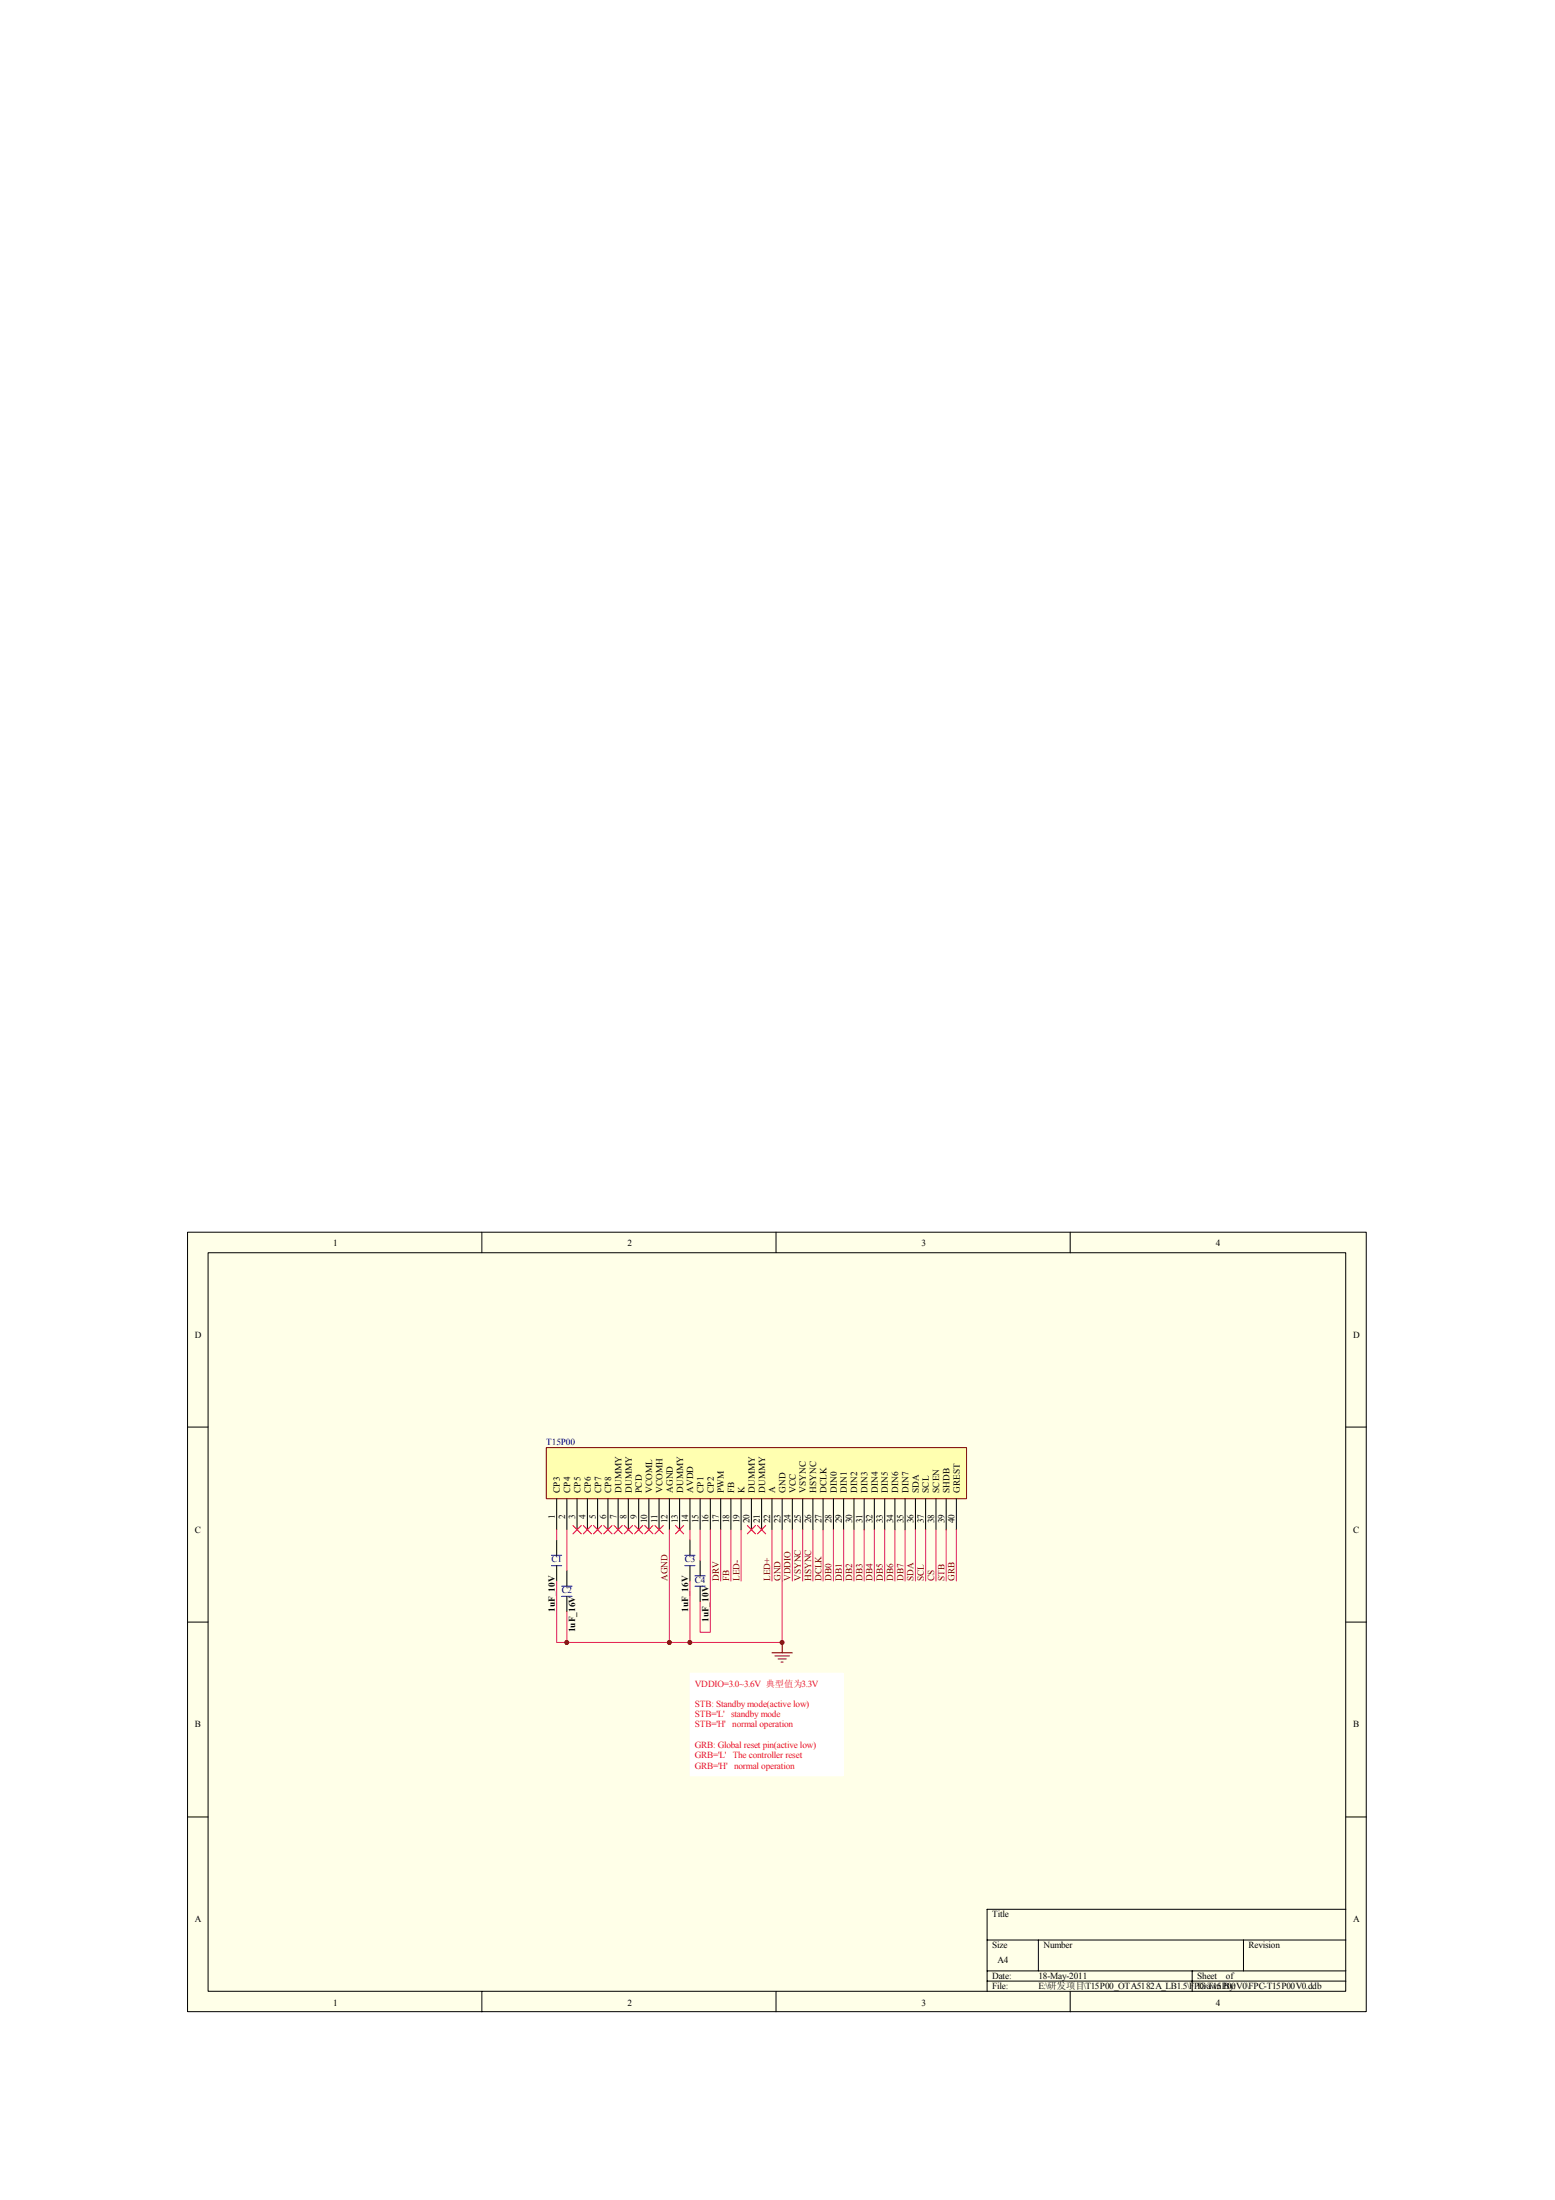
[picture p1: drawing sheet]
<svg xmlns="http://www.w3.org/2000/svg" width="210mm" height="297mm" viewBox="0 0 210 297" stroke-linecap="round" stroke-linejoin="round" font-family="sans-serif">
<path d="M25.3 166.4h159.1v105.2h-159.1z" fill="#ffffe8"/>
<g fill="none" stroke="#000" stroke-width=".13">
<path d="M25.3 166.4h159.1v105.2h-159.1zM28.1 169.1h153.6v99.8h-153.6zM65 166.4v2.7M104.8 166.4v2.7M144.5 166.4v2.7M25.3 192.7h2.8M181.7 192.7h2.7M25.3 219h2.8M181.7 219h2.7M25.3 245.3h2.8M181.7 245.3h2.7M181.7 257.8h-48.5v11.1"/>
<path d="M65 268.9v2.7M104.8 268.9v2.7M133.2 261.9h48.5M133.2 266.1h48.5M133.2 267.5h48.5M140.2 261.9v4.2M144.5 268.9v2.7M160.9 266.1v2.8M167.9 261.9v4.2"/>
</g>
<path d="M73.8 195.5h56.7v6.9h-56.7z" fill="#ffffb0"/>
<path d="M73.7 195.5h56.8v6.9h-56.8z" fill="none" stroke="#800000" stroke-width=".13"/>
<g fill="none" stroke="#000" stroke-width=".14">
<path d="M75.1 202.4v4.1M75.1 207.9v2.1M75.1 211.4v2.1M76.5 202.4v4.1M76.5 212.1v2.1M76.5 215.5v2.1M77.9 202.4v4.1M79.3 202.4v4.1M80.7 202.4v4.1M82.1 202.4v4.1M83.4 202.4v4.1M84.8 202.4v4.1"/>
<path d="M86.2 202.4v4.1M87.6 202.4v4.1M89 202.4v4.1M90.4 202.4v4.1M91.7 202.4v4.1M93.1 202.4v4.1M93.1 207.9v2.1M93.1 211.4v2.1M94.5 202.4v4.1M94.5 210.7v2.1M94.5 214.2v2M95.9 202.4v4.1"/>
<path d="M97.3 202.4v4.1M98.7 202.4v4.1M100 202.4v4.1M101.4 202.4v4.1M102.8 202.4v4.1M104.2 202.4v4.1M105.6 202.4v4.1M107 202.4v4.1M108.4 202.4v4.1M109.7 202.4v4.1M111.1 202.4v4.1M112.5 202.4v4.1"/>
<path d="M113.9 202.4v4.1M115.3 202.4v4.1M116.6 202.4v4.1M118 202.4v4.1M119.4 202.4v4.1M120.8 202.4v4.1M122.2 202.4v4.1M123.6 202.4v4.1M124.9 202.4v4.1M126.3 202.4v4.1M127.7 202.4v4.1M129.1 202.4v4.1"/>
</g>
<g fill="none" stroke="#da2467" stroke-width=".14">
<path d="M75.1 213.5v8.3h1.4M75.1 206.5v1.4M76.5 217.6v4.2h16.6M76.5 206.5v5.6M90.4 206.5v15.3M93.1 206.5v1.4M94.5 206.5v4.2M95.9 206.5v13.9h-1.4v-4.2M97.3 206.5v7M98.7 206.5v7M100 206.5v7M104.2 206.5v7"/>
<path d="M105.6 206.5v15.3h-12.5v-8.3M107 206.5v7M108.4 206.5v7M109.7 206.5v7M111.1 206.5v7M112.5 206.5v7M113.9 206.5v7M115.3 206.5v7M116.6 206.5v7M118 206.5v7M119.4 206.5v7M120.8 206.5v7"/>
<path d="M122.2 206.5v7M123.6 206.5v7M124.9 206.5v7M126.3 206.5v7M127.7 206.5v7M129.1 206.5v7"/>
</g>
<g fill="none" stroke="#f00" stroke-width=".13">
<path d="M77.3 206l1.2 1.1M78.5 206l-1.2 1.1M78.7 206l1.1 1.1M79.8 206l-1.1 1.1M80.1 206l1.1 1.1M81.2 206l-1.1 1.1M81.5 206l1.1 1.1M82.6 206l-1.1 1.1M82.9 206l1.1 1.1M84 206l-1.1 1.1M84.3 206l1.1 1.1M85.4 206l-1.1 1.1"/>
<path d="M85.7 206l1.1 1.1M86.8 206l-1.1 1.1M87 206l1.1 1.1M88.1 206l-1.1 1.1M88.4 206l1.1 1.1M89.5 206l-1.1 1.1M91.2 206l1.1 1.1M92.3 206l-1.1 1.1M100.9 206l1.1 1.1M102 206l-1.1 1.1M102.3 206l1.1 1.1M103.4 206l-1.1 1.1"/>
</g>
<path d="M74.4 211.4h1.4M74.4 210h1.4M75.8 215.5h1.4M75.8 214.2h1.4M92.4 211.4h1.4M92.4 210h1.4M93.8 214.2h1.4M93.8 212.8h1.4" fill="none" stroke="#0000bf" stroke-width=".14"/>
<path d="M104.2 223.2h2.8M104.6 223.6h2M105 224h1.1M105.4 224.4h.3M105.6 221.8v1.4" fill="none" stroke="#800000" stroke-width=".14"/>
<path d="M93.2 226h20.7v13.8h-20.7z" fill="#fff"/>
<path d="M93.1 225.9h20.8v13.9h-20.8z" fill="none" stroke="#fff" stroke-width=".13"/>
<g fill="#800000" stroke="#800000" stroke-width=".13">
<circle cx="93.1" cy="221.8" r=".27"/>
<circle cx="105.6" cy="221.8" r=".27"/>
<circle cx="76.5" cy="221.8" r=".27"/>
<circle cx="90.3" cy="221.8" r=".27"/>
</g>
<g font-size="1.3">
<text x="45" y="168.3">1</text>
<text x="84.7" y="168.3">2</text>
<text x="124.4" y="168.3">3</text>
<text x="164.1" y="168.3">4</text>
<text x="26.3" y="180.6">D</text>
<text x="182.6" y="180.6">D</text>
<text x="75.6" y="201.5" transform="rotate(-90 75.6 201.5)">CP3</text>
<text x="77" y="201.5" transform="rotate(-90 77 201.5)">CP4</text>
<text x="78.4" y="201.5" transform="rotate(-90 78.4 201.5)">CP5</text>
<text x="79.7" y="201.5" transform="rotate(-90 79.7 201.5)">CP6</text>
<text x="81.1" y="201.5" transform="rotate(-90 81.1 201.5)">CP7</text>
<text x="82.5" y="201.5" transform="rotate(-90 82.5 201.5)">CP8</text>
<text x="83.9" y="201.5" transform="rotate(-90 83.9 201.5)">DUMMY</text>
<text x="85.3" y="201.5" transform="rotate(-90 85.3 201.5)">DUMMY</text>
<text x="86.7" y="201.5" transform="rotate(-90 86.7 201.5)">PCD</text>
<text x="88" y="201.5" transform="rotate(-90 88 201.5)">VCOML</text>
<text x="89.4" y="201.5" transform="rotate(-90 89.4 201.5)">VCOMH</text>
<text x="90.8" y="201.5" transform="rotate(-90 90.8 201.5)">AGND</text>
<text x="92.2" y="201.5" transform="rotate(-90 92.2 201.5)">DUMMY</text>
<text x="93.6" y="201.5" transform="rotate(-90 93.6 201.5)">AVDD</text>
<text x="95" y="201.5" transform="rotate(-90 95 201.5)">CP1</text>
<text x="96.4" y="201.5" transform="rotate(-90 96.4 201.5)">CP2</text>
<text x="97.7" y="201.5" transform="rotate(-90 97.7 201.5)">PWM</text>
<text x="99.1" y="201.5" transform="rotate(-90 99.1 201.5)">FB</text>
<text x="100.5" y="201.5" transform="rotate(-90 100.5 201.5)">K</text>
<text x="101.9" y="201.5" transform="rotate(-90 101.9 201.5)">DUMMY</text>
<text x="103.3" y="201.5" transform="rotate(-90 103.3 201.5)">DUMMY</text>
<text x="104.6" y="201.5" transform="rotate(-90 104.6 201.5)">A</text>
<text x="106" y="201.5" transform="rotate(-90 106 201.5)">GND</text>
<text x="107.4" y="201.5" transform="rotate(-90 107.4 201.5)">VCC</text>
<text x="108.8" y="201.5" transform="rotate(-90 108.8 201.5)">VSYNC</text>
<text x="110.2" y="201.5" transform="rotate(-90 110.2 201.5)">HSYNC</text>
<text x="111.6" y="201.5" transform="rotate(-90 111.6 201.5)">DCLK</text>
<text x="112.9" y="201.5" transform="rotate(-90 112.9 201.5)">DIN0</text>
<text x="114.3" y="201.5" transform="rotate(-90 114.3 201.5)">DIN1</text>
<text x="115.7" y="201.5" transform="rotate(-90 115.7 201.5)">DIN2</text>
<text x="117.1" y="201.5" transform="rotate(-90 117.1 201.5)">DIN3</text>
<text x="118.5" y="201.5" transform="rotate(-90 118.5 201.5)">DIN4</text>
<text x="119.9" y="201.5" transform="rotate(-90 119.9 201.5)">DIN5</text>
<text x="121.2" y="201.5" transform="rotate(-90 121.2 201.5)">DIN6</text>
<text x="122.6" y="201.5" transform="rotate(-90 122.6 201.5)">DIN7</text>
<text x="124" y="201.5" transform="rotate(-90 124 201.5)">SDA</text>
<text x="125.4" y="201.5" transform="rotate(-90 125.4 201.5)">SCL</text>
<text x="126.8" y="201.5" transform="rotate(-90 126.8 201.5)">SCEN</text>
<text x="128.2" y="201.5" transform="rotate(-90 128.2 201.5)">SHDB</text>
<text x="129.6" y="201.5" transform="rotate(-90 129.6 201.5)">GREST</text>
<text x="26.3" y="206.9">C</text>
<text x="74.9" y="205.1" transform="rotate(-90 74.9 205.1)">1</text>
<text x="76.3" y="205.1" transform="rotate(-90 76.3 205.1)">2</text>
<text x="77.7" y="205.1" transform="rotate(-90 77.7 205.1)">3</text>
<text x="79" y="205.1" transform="rotate(-90 79 205.1)">4</text>
<text x="80.4" y="205.1" transform="rotate(-90 80.4 205.1)">5</text>
<text x="81.8" y="205.1" transform="rotate(-90 81.8 205.1)">6</text>
<text x="83.2" y="205.1" transform="rotate(-90 83.2 205.1)">7</text>
<text x="84.6" y="205.1" transform="rotate(-90 84.6 205.1)">8</text>
<text x="86" y="205.1" transform="rotate(-90 86 205.1)">9</text>
<text x="87.4" y="205.7" transform="rotate(-90 87.4 205.7)">10</text>
<text x="88.7" y="205.7" transform="rotate(-90 88.7 205.7)">11</text>
<text x="90.1" y="205.7" transform="rotate(-90 90.1 205.7)">12</text>
<text x="91.5" y="205.7" transform="rotate(-90 91.5 205.7)">13</text>
<text x="92.9" y="205.7" transform="rotate(-90 92.9 205.7)">14</text>
<text x="94.3" y="205.7" transform="rotate(-90 94.3 205.7)">15</text>
<text x="95.7" y="205.7" transform="rotate(-90 95.7 205.7)">16</text>
<text x="97" y="205.7" transform="rotate(-90 97 205.7)">17</text>
<text x="98.4" y="205.7" transform="rotate(-90 98.4 205.7)">18</text>
<text x="99.8" y="205.7" transform="rotate(-90 99.8 205.7)">19</text>
<text x="101.2" y="205.7" transform="rotate(-90 101.2 205.7)">20</text>
<text x="102.6" y="205.7" transform="rotate(-90 102.6 205.7)">21</text>
<text x="103.9" y="205.7" transform="rotate(-90 103.9 205.7)">22</text>
<text x="105.3" y="205.7" transform="rotate(-90 105.3 205.7)">23</text>
<text x="106.7" y="205.7" transform="rotate(-90 106.7 205.7)">24</text>
<text x="108.1" y="205.7" transform="rotate(-90 108.1 205.7)">25</text>
<text x="109.5" y="205.7" transform="rotate(-90 109.5 205.7)">26</text>
<text x="110.9" y="205.7" transform="rotate(-90 110.9 205.7)">27</text>
<text x="112.2" y="205.7" transform="rotate(-90 112.2 205.7)">28</text>
<text x="113.6" y="205.7" transform="rotate(-90 113.6 205.7)">29</text>
<text x="115" y="205.7" transform="rotate(-90 115 205.7)">30</text>
<text x="116.4" y="205.7" transform="rotate(-90 116.4 205.7)">31</text>
<text x="117.8" y="205.7" transform="rotate(-90 117.8 205.7)">32</text>
<text x="119.2" y="205.7" transform="rotate(-90 119.2 205.7)">33</text>
<text x="120.6" y="205.7" transform="rotate(-90 120.6 205.7)">34</text>
<text x="121.9" y="205.7" transform="rotate(-90 121.9 205.7)">35</text>
<text x="123.3" y="205.7" transform="rotate(-90 123.3 205.7)">36</text>
<text x="124.7" y="205.7" transform="rotate(-90 124.7 205.7)">37</text>
<text x="126.1" y="205.7" transform="rotate(-90 126.1 205.7)">38</text>
<text x="127.5" y="205.7" transform="rotate(-90 127.5 205.7)">39</text>
<text x="128.9" y="205.7" transform="rotate(-90 128.9 205.7)">40</text>
<text x="182.6" y="206.9">C</text>
<text x="74.9" y="217.6" transform="rotate(-90 74.9 217.6)">1uF_10V</text>
<text x="77.7" y="220.4" transform="rotate(-90 77.7 220.4)">1uF_16V</text>
<text x="92.9" y="217.6" transform="rotate(-90 92.9 217.6)">1uF_16V</text>
<text x="95.7" y="219" transform="rotate(-90 95.7 219)">1uF_10V</text>
<text x="26.3" y="233.2">B</text>
<text x="182.6" y="233.2">B</text>
<text x="26.3" y="259.6">A</text>
<text x="133.9" y="258.9">Title</text>
<text x="133.9" y="263">Size</text>
<text x="140.9" y="263">Number</text>
<text x="168.5" y="263">Revision</text>
<text x="182.6" y="259.6">A</text>
<text x="133.9" y="267.2">Date:</text>
<text x="133.9" y="268.6">File:</text>
<text x="134.6" y="265.1">A4</text>
<text x="140.2" y="267.2">18-May-2011</text>
<text x="140.2" y="268.6">E:\研发项目\T15P00_OTA5182A_LB1.5\FPC-T15P00V0\FPC-T15P00V0.ddb</text>
<text x="161.6" y="267.2">Sheet</text>
<text x="161.6" y="268.6">Drawn By:</text>
<text x="165.5" y="267.2">of</text>
<text x="45" y="270.8">1</text>
<text x="84.7" y="270.8">2</text>
<text x="124.4" y="270.8">3</text>
<text x="164.1" y="270.8">4</text>
</g>
<g font-size="1.3" fill="#000080">
<text x="73.7" y="195.2">T15P00</text>
<text x="74.4" y="210.9">C1</text>
<text x="75.8" y="215.1">C2</text>
<text x="92.4" y="210.9">C3</text>
<text x="93.8" y="213.7">C4</text>
</g>
<g font-size="1.3" fill="#800000">
<text x="90.1" y="213.5" transform="rotate(-90 90.1 213.5)">AGND</text>
<text x="97" y="213.5" transform="rotate(-90 97 213.5)">DRV</text>
<text x="98.4" y="213.5" transform="rotate(-90 98.4 213.5)">FB</text>
<text x="99.8" y="213.5" transform="rotate(-90 99.8 213.5)">LED-</text>
<text x="103.9" y="213.5" transform="rotate(-90 103.9 213.5)">LED+</text>
<text x="105.3" y="213.5" transform="rotate(-90 105.3 213.5)">GND</text>
<text x="106.7" y="213.5" transform="rotate(-90 106.7 213.5)">VDDIO</text>
<text x="108.1" y="213.5" transform="rotate(-90 108.1 213.5)">VSYNC</text>
<text x="109.5" y="213.5" transform="rotate(-90 109.5 213.5)">HSYNC</text>
<text x="110.9" y="213.5" transform="rotate(-90 110.9 213.5)">DCLK</text>
<text x="112.2" y="213.5" transform="rotate(-90 112.2 213.5)">DB0</text>
<text x="113.6" y="213.5" transform="rotate(-90 113.6 213.5)">DB1</text>
<text x="115" y="213.5" transform="rotate(-90 115 213.5)">DB2</text>
<text x="116.4" y="213.5" transform="rotate(-90 116.4 213.5)">DB3</text>
<text x="117.8" y="213.5" transform="rotate(-90 117.8 213.5)">DB4</text>
<text x="119.2" y="213.5" transform="rotate(-90 119.2 213.5)">DB5</text>
<text x="120.6" y="213.5" transform="rotate(-90 120.6 213.5)">DB6</text>
<text x="121.9" y="213.5" transform="rotate(-90 121.9 213.5)">DB7</text>
<text x="123.3" y="213.5" transform="rotate(-90 123.3 213.5)">SDA</text>
<text x="124.7" y="213.5" transform="rotate(-90 124.7 213.5)">SCL</text>
<text x="126.1" y="213.5" transform="rotate(-90 126.1 213.5)">CS</text>
<text x="127.5" y="213.5" transform="rotate(-90 127.5 213.5)">STB</text>
<text x="128.9" y="213.5" transform="rotate(-90 128.9 213.5)">GRB</text>
</g>
<g font-size="1.3" fill="#ee0e22">
<text x="93.8" y="227.7">VDDIO=3.0~3.6V 典型值为3.3V</text>
<text x="93.8" y="230.5">STB: Standby mode(active low)</text>
<text x="93.8" y="231.9">STB='L' standby mode</text>
<text x="93.8" y="233.2">STB='H' normal operation</text>
<text x="93.8" y="236">GRB: Global reset pin(active low)</text>
<text x="93.8" y="237.4">GRB='L' The controller reset</text>
<text x="93.8" y="238.8">GRB='H' normal operation</text>
</g>
</svg>
